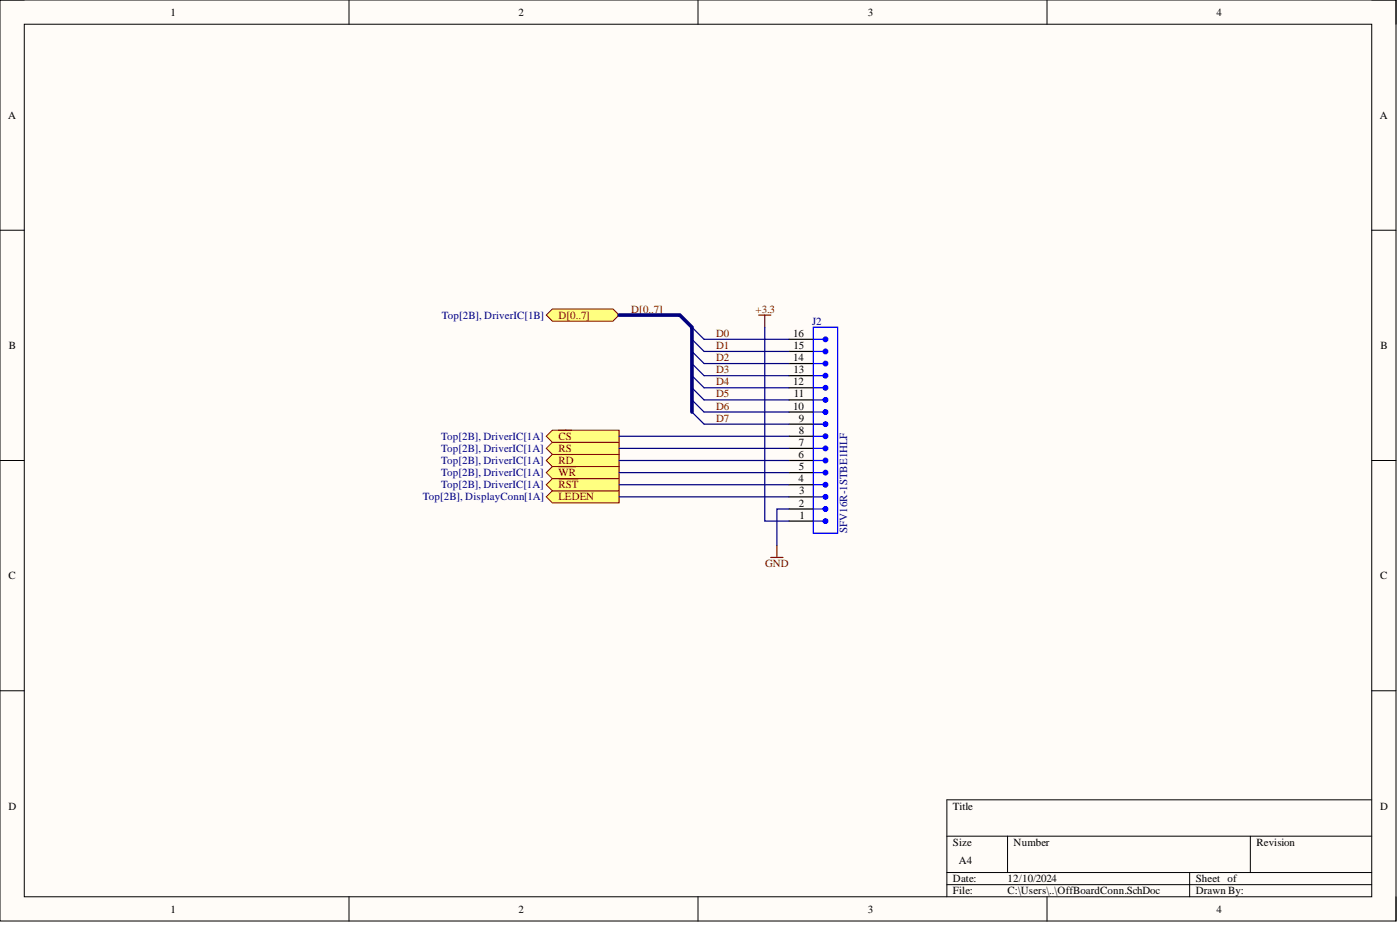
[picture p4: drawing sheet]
<svg xmlns="http://www.w3.org/2000/svg" width="292mm" height="193mm" viewBox="0 0 292 193" stroke-linecap="round" stroke-linejoin="round" font-family="sans-serif">
<path d="M0 0h291.3v192.1h-291.3z" fill-rule="evenodd" fill="#fffcf8"/>
<path d="M0 0h291.3v192.1h-291.3z" fill="none" stroke="#000" stroke-width=".21"/>
<path d="M5.1 5.1h281.1v182h-281.1z" fill-rule="evenodd" fill="#fffcf8"/>
<g fill="none" stroke="#000" stroke-width=".21">
<path d="M0 0h5.1M72.8 0v5.1M145.6 0v5.1M218.5 0v5.1M286.2 0h5.1v5.1M5.1 5.1h281.1v182h-281.1zM0 48h5.1M286.2 48h5.1M0 96.1h5.1M286.2 96.1h5.1M0 144.1h5.1M286.2 144.1h5.1"/>
<path d="M197.6 174.4h88.6M210.2 174.4v7.6M260.9 174.4v7.6M286.2 166.9h-88.6v20.2M72.8 187.1v5M145.6 187.1v5M197.6 182h88.6M197.6 184.6h88.6M218.5 187.1v5M248.2 182v5.1M291.3 187.1v5"/>
</g>
<path d="M114 103.7l1.2-1.3h14v2.5h-14z" fill-rule="evenodd" fill="#ffff80"/>
<path d="M114 103.7l1.2-1.3h14v2.5h-14z" fill="none" stroke="#800000" stroke-width=".21"/>
<path d="M114 96.1l1.2-1.3h14v2.5h-14z" fill-rule="evenodd" fill="#ffff80"/>
<path d="M114 96.1l1.2-1.3h14v2.5h-14z" fill="none" stroke="#800000" stroke-width=".21"/>
<path d="M114 98.6l1.2-1.3h14v2.6h-14z" fill-rule="evenodd" fill="#ffff80"/>
<path d="M114 98.6l1.2-1.3h14v2.6h-14z" fill="none" stroke="#800000" stroke-width=".21"/>
<path d="M114 93.5l1.2-1.2h14v2.5h-14z" fill-rule="evenodd" fill="#ffff80"/>
<path d="M114 93.5l1.2-1.2h14v2.5h-14z" fill="none" stroke="#800000" stroke-width=".21"/>
<path d="M114 91l1.2-1.3h14v2.6h-14z" fill-rule="evenodd" fill="#ffff80"/>
<path d="M114 91l1.2-1.3h14v2.6h-14z" fill="none" stroke="#800000" stroke-width=".21"/>
<path d="M116.5 89.7h2.7" fill="none" stroke="#800000" stroke-width=".25"/>
<path d="M114 101.1l1.2-1.2h14v2.5h-14z" fill-rule="evenodd" fill="#ffff80"/>
<path d="M114 101.1l1.2-1.2h14v2.5h-14z" fill="none" stroke="#800000" stroke-width=".21"/>
<path d="M114 65.7l1.2-1.2h12.7l1.3 1.2-1.3 1.3h-12.7z" fill-rule="evenodd" fill="#ffff80"/>
<path d="M114 65.7l1.2-1.2h12.7l1.3 1.2-1.3 1.3h-12.7z" fill="none" stroke="#800000" stroke-width=".21"/>
<path d="M169.7 68.3h5.1v42.9h-5.1zM169.7 108.7h2.5" fill="none" stroke="#00f" stroke-width=".25"/>
<path d="M164.6 106.2h5.1M164.6 108.7h5.1" fill="none" stroke="#000" stroke-width=".25"/>
<circle cx="172.2" cy="108.7" r=".51" fill="#00f"/>
<circle cx="172.2" cy="108.7" r=".51" fill="none" stroke="#00f" stroke-width=".21"/>
<path d="M169.7 106.2h2.5" fill="none" stroke="#00f" stroke-width=".25"/>
<circle cx="172.2" cy="106.2" r=".51" fill="#00f"/>
<circle cx="172.2" cy="106.2" r=".51" fill="none" stroke="#00f" stroke-width=".21"/>
<g fill="none" stroke="#000" stroke-width=".25">
<path d="M164.6 75.8h5.1M164.6 78.4h5.1M164.6 70.8h5.1M164.6 73.3h5.1M164.6 96.1h5.1M164.6 98.6h5.1M164.6 91h5.1M164.6 93.5h5.1M164.6 86h5.1M164.6 88.5h5.1M164.6 80.9h5.1M164.6 83.4h5.1"/>
<path d="M164.6 101.1h5.1M164.6 103.7h5.1"/>
</g>
<path d="M169.7 103.7h2.5" fill="none" stroke="#00f" stroke-width=".25"/>
<circle cx="172.2" cy="103.7" r=".51" fill="#00f"/>
<circle cx="172.2" cy="103.7" r=".51" fill="none" stroke="#00f" stroke-width=".21"/>
<path d="M169.7 101.1h2.5" fill="none" stroke="#00f" stroke-width=".25"/>
<circle cx="172.2" cy="101.1" r=".51" fill="#00f"/>
<circle cx="172.2" cy="101.1" r=".51" fill="none" stroke="#00f" stroke-width=".21"/>
<path d="M169.7 98.6h2.5" fill="none" stroke="#00f" stroke-width=".25"/>
<circle cx="172.2" cy="98.6" r=".51" fill="#00f"/>
<circle cx="172.2" cy="98.6" r=".51" fill="none" stroke="#00f" stroke-width=".21"/>
<path d="M169.7 96.1h2.5" fill="none" stroke="#00f" stroke-width=".25"/>
<circle cx="172.2" cy="96.1" r=".51" fill="#00f"/>
<circle cx="172.2" cy="96.1" r=".51" fill="none" stroke="#00f" stroke-width=".21"/>
<path d="M169.7 93.5h2.5" fill="none" stroke="#00f" stroke-width=".25"/>
<circle cx="172.2" cy="93.5" r=".51" fill="#00f"/>
<circle cx="172.2" cy="93.5" r=".51" fill="none" stroke="#00f" stroke-width=".21"/>
<path d="M169.7 91h2.5" fill="none" stroke="#00f" stroke-width=".25"/>
<circle cx="172.2" cy="91" r=".51" fill="#00f"/>
<circle cx="172.2" cy="91" r=".51" fill="none" stroke="#00f" stroke-width=".21"/>
<path d="M169.7 88.5h2.5" fill="none" stroke="#00f" stroke-width=".25"/>
<circle cx="172.2" cy="88.5" r=".51" fill="#00f"/>
<circle cx="172.2" cy="88.5" r=".51" fill="none" stroke="#00f" stroke-width=".21"/>
<path d="M169.7 86h2.5" fill="none" stroke="#00f" stroke-width=".25"/>
<circle cx="172.2" cy="86" r=".51" fill="#00f"/>
<circle cx="172.2" cy="86" r=".51" fill="none" stroke="#00f" stroke-width=".21"/>
<path d="M169.7 83.4h2.5" fill="none" stroke="#00f" stroke-width=".25"/>
<circle cx="172.2" cy="83.4" r=".51" fill="#00f"/>
<circle cx="172.2" cy="83.4" r=".51" fill="none" stroke="#00f" stroke-width=".21"/>
<path d="M169.7 80.9h2.5" fill="none" stroke="#00f" stroke-width=".25"/>
<circle cx="172.2" cy="80.9" r=".51" fill="#00f"/>
<circle cx="172.2" cy="80.9" r=".51" fill="none" stroke="#00f" stroke-width=".21"/>
<path d="M169.7 78.4h2.5" fill="none" stroke="#00f" stroke-width=".25"/>
<circle cx="172.2" cy="78.4" r=".51" fill="#00f"/>
<circle cx="172.2" cy="78.4" r=".51" fill="none" stroke="#00f" stroke-width=".21"/>
<path d="M169.7 75.8h2.5" fill="none" stroke="#00f" stroke-width=".25"/>
<circle cx="172.2" cy="75.8" r=".51" fill="#00f"/>
<circle cx="172.2" cy="75.8" r=".51" fill="none" stroke="#00f" stroke-width=".21"/>
<path d="M169.7 73.3h2.5" fill="none" stroke="#00f" stroke-width=".25"/>
<circle cx="172.2" cy="73.3" r=".51" fill="#00f"/>
<circle cx="172.2" cy="73.3" r=".51" fill="none" stroke="#00f" stroke-width=".21"/>
<path d="M169.7 70.8h2.5" fill="none" stroke="#00f" stroke-width=".25"/>
<circle cx="172.2" cy="70.8" r=".51" fill="#00f"/>
<circle cx="172.2" cy="70.8" r=".51" fill="none" stroke="#00f" stroke-width=".21"/>
<g fill="none" stroke="#000080" stroke-width=".25">
<path d="M144.4 68.3l2.5 2.5h17.7M144.4 70.8l2.5 2.5h17.7M144.4 73.3l2.5 2.5h17.7M144.4 75.8l2.5 2.6h17.7M144.4 78.4l2.5 2.5h17.7M159.6 68.3v40.4h5M129.2 91h35.4M129.2 93.5h35.4M129.2 96.1h35.4M129.2 98.6h35.4M144.4 80.9l2.5 2.5h17.7M144.4 83.4l2.5 2.6h17.7"/>
<path d="M144.4 86l2.5 2.5h17.7M129.2 101.1h35.4M129.2 103.7h35.4M164.6 106.2h-2.5v7.6"/>
</g>
<path d="M158.3 65.7h2.5M159.6 65.7v2.6M160.8 116.3h2.6M162.1 113.8v2.5" fill="none" stroke="#800000" stroke-width=".25"/>
<path d="M129.2 65.7h12.6l2.6 2.6v17.7" fill="none" stroke="#000080" stroke-width=".76"/>
<g font-size="2.5" fill="#800000">
<text x="113.9" y="94.1">POR\S\</text>
<text x="113.9" y="99.4">POW\R\</text>
</g>
<g font-size="2.3">
<text x="35.5" y="3.3">1</text>
<text x="108.1" y="3.3">2</text>
<text x="181.1" y="3.3">3</text>
<text x="253.8" y="3.3">4</text>
<text x="1.7" y="24.8">A</text>
<text x="287.9" y="24.8">A</text>
<text x="165.5" y="70.3">16</text>
<text x="1.9" y="72.8">B</text>
<text x="165.5" y="75.3">14</text>
<text x="165.6" y="77.9">13</text>
<text x="165.6" y="72.8">15</text>
<text x="288.1" y="72.8">B</text>
<text x="165.5" y="80.4">12</text>
<text x="165.6" y="82.9">11</text>
<text x="165.5" y="85.5">10</text>
<text x="166.7" y="88">9</text>
<text x="166.6" y="95.6">6</text>
<text x="166.7" y="90.5">8</text>
<text x="166.7" y="93">7</text>
<text x="166.6" y="100.6">4</text>
<text x="166.7" y="98.1">5</text>
<text x="166.7" y="105.7">2</text>
<text x="166.7" y="103.1">3</text>
<text x="166.8" y="108.2">1</text>
<text x="1.8" y="120.8">C</text>
<text x="288" y="120.8">C</text>
<text x="1.8" y="168.9">D</text>
<text x="198.8" y="168.9">Title</text>
<text x="288" y="168.9">D</text>
<text x="198.8" y="176.5">Size</text>
<text x="211.5" y="176.5">Number</text>
<text x="262.1" y="176.5">Revision</text>
<text x="198.8" y="184">Date:</text>
<text x="200.1" y="180.3">A4</text>
<text x="210.2" y="184">12/10/2024</text>
<text x="249.5" y="184">Sheet of</text>
<text x="35.5" y="190.4">1</text>
<text x="108.1" y="190.4">2</text>
<text x="181.1" y="190.4">3</text>
<text x="198.8" y="186.6">File:</text>
<text x="210.2" y="186.6">C:\Users\..\OffBoardConn.SchDoc</text>
<text x="249.5" y="186.6">Drawn By:</text>
<text x="253.8" y="190.4">4</text>
</g>
<g font-size="2.3" fill="#800000">
<text x="131.7" y="65.2">D[0..7]</text>
<text x="157.6" y="65.2">+3.3</text>
<text x="116.5" y="66.5">D[0..7]</text>
<text x="149.4" y="70.3">D0</text>
<text x="149.4" y="72.8">D1</text>
<text x="149.4" y="75.3">D2</text>
<text x="149.4" y="77.9">D3</text>
<text x="149.4" y="80.4">D4</text>
<text x="149.4" y="82.9">D5</text>
<text x="149.4" y="85.5">D6</text>
<text x="149.4" y="88">D7</text>
<text x="116.5" y="94.3">RS</text>
<text x="116.5" y="91.8">CS</text>
<text x="116.5" y="96.8">RD</text>
<text x="116.5" y="99.4">WR</text>
<text x="116.5" y="101.9">RST</text>
<text x="116.5" y="104.4">LEDEN</text>
<text x="159.6" y="118.3">GND</text>
</g>
<g font-size="2.3" fill="#000080">
<text x="92.2" y="66.5">Top[2B], DriverIC[1B]</text>
<text x="169.4" y="67.8">J2</text>
<text x="92" y="94.3">Top[2B], DriverIC[1A]</text>
<text x="92" y="91.8">Top[2B], DriverIC[1A]</text>
<text x="92" y="96.8">Top[2B], DriverIC[1A]</text>
<text x="92" y="99.4">Top[2B], DriverIC[1A]</text>
<text x="92" y="101.9">Top[2B], DriverIC[1A]</text>
<text x="88.2" y="104.4">Top[2B], DisplayConn[1A]</text>
<text x="176.8" y="111.2" transform="rotate(-90 176.8 111.2)">SFV16R-1STBE1HLF</text>
</g>
</svg>
